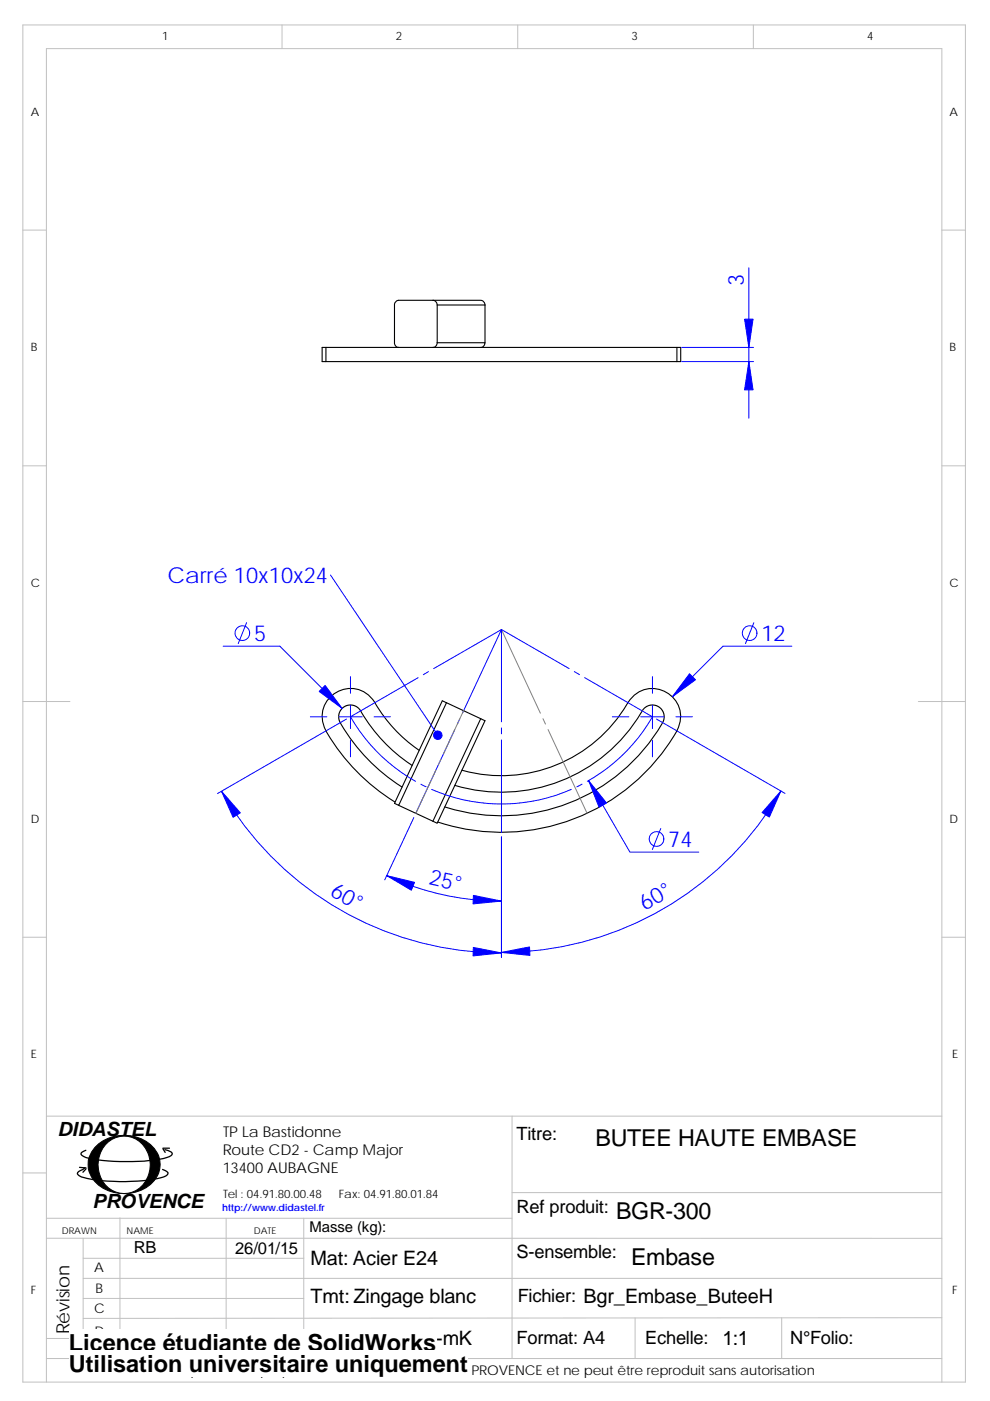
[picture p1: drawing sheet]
<svg xmlns="http://www.w3.org/2000/svg" width="210mm" height="297mm" viewBox="0 0 210 297" stroke-linecap="round" stroke-linejoin="round" font-family="sans-serif">
<g fill="none" stroke="#c0c0c0" stroke-width=".21">
<path d="M4.8 5.3h200v287.7h-200zM59.8 5.3v5M109.8 5.3v5M159.8 5.3v5M4.8 48.8h5M199.8 48.8h5M4.8 98.8h5M199.8 98.8h5M4.8 148.7h10M194.8 148.7h10M4.8 198.7h5M199.8 198.7h5"/>
<path d="M9.8 236.6h190M108.6 236.6v51.4M4.8 248.7h5M9.8 258.3h98.8M25.4 258.2v29.7M48 258.3v29.7M64.4 258.3v29.7M108.6 252.9h91.2M9.8 262.5l190 .1M17.6 275.3h46.8M17.6 266.8h46.8M17.6 271h182.2"/>
<path d="M17.6 262.5v25.5M134.7 279.4v8.6M165.8 279.4v8.6M199.8 279.4l-182.2 .1M9.8 293v-282.7h190v282.7M9.8 283.8h54.6M9.8 288h190"/>
</g>
<g fill="none" stroke="#000" stroke-width=".23">
<path d="M69.1 73.7h15.5M69.1 76.7h74.5M69.1 73.7v3M69.1 73.7h-.8v3h.8M84.6 73.7h59v3M91.8 63.7h10.2l.6 .3 .3 .7M91.8 63.7h-7.2l-.7 .3-.2 .5v8.4l.2 .5 .7 .3M91.8 63.7h.2a.99 .99 0 0 1 .7 1M92.7 64.7h10.2M92.7 72.7h10.2l-.3 .7-.6 .3M92.7 64.7v8M92.7 72.7v.2a.92 .92 0 0 1-.9 .8"/>
<path d="M102.9 64.7v8M143.6 73.7h.8v3h-.8M72.2 153.2a39.5 39.5 0 0 0 13.1 13.7M76.5 150.7a34.3 34.3 0 0 0 10.9 11.6M76.5 150.7l-.7-.8-.8-.3-.9-.1-.9 .3-.7 .5-.6 1-.1 .9 .4 1M79.5 149a31.3 31.3 0 0 0 9.4 10.1M79.5 149a6 6 0 0 0-8.4-2.1 6 6 0 0 0-1.7 8.5 42.9 42.9 0 0 0 14.4 14.6M93.8 148.6l.9 .4-10.1 21.8-.9-.5zM94.7 149l7.3 3.4M102 152.4l-10.2 21.7M102 152.4l.9 .4-10.2 21.7-.9-.4M84.6 170.8l7.2 3.3"/>
<path d="M96.5 166.5a34.7 34.7 0 0 0 40.1-16.3l.6-.5 .9-.2h.9l.9 .5 .6 .6 .3 .7 .1 .9-.3 .8a39.5 39.5 0 0 1-46.3 18.1M97.9 163.3a31.1 31.1 0 0 0 35.3-14.4 6 6 0 0 1 8.3-2 6 6 0 0 1 2 8.3 43 43 0 0 1-50.7 19.1"/>
</g>
<path d="M106.4 133.5l8.2 17.7M98.3 150.7l-4.2 9.1M115.2 152.4l.5 1.1M116.2 154.7l8.3 17.7M92.5 163.3l-4.3 9.1M93.5 161l-.5 1.1" fill="none" stroke="#808080" stroke-width=".21"/>
<g fill="none" stroke="#00f" stroke-width=".21">
<path d="M158.8 56.8v31.9M144.6 73.7h15.2M144.6 76.7h15.2M47.3 137h12.1l13.2 13.2M52.3 132l-1.8 4.5M70.1 121.9l22.8 34M106.4 133.5l-8.3 17.7M106.4 133.5v19.6M106.4 133.5l-14.4 8.3M106.4 133.5l14.3 8.3M159.9 132l-1.8 4.5M168 137h-14.6l-10.8 10.7"/>
<path d="M65.8 152h3.5M71.8 152h5M73.5 152.5l-27.4 15.8M74.3 143.5v3.5M74.3 149.5v5M74.3 157v3.5M79.3 152h3.5M88.7 143.7l-14.4 8.3a36.7 36.7 0 0 0 13.8 13.7M90.9 142.4l-1.1 .6M96.5 154.7l-8.3 17.7M97.5 152.4l-.5 1.1M106.4 154.3v1.3"/>
<path d="M106.4 156.9v19.6M121.8 142.4l1.1 .6M124 143.7l14.4 8.3a36.6 36.6 0 0 1-13.8 13.7M129.9 152h3.5M135.9 152h5M138.4 143.5v3.5M138.4 149.5v5M138.4 157v3.5M139.3 152.5l27.2 15.7M143.4 152h3.5M47 167.8a68.6 68.6 0 0 0 59.4 34.2M87.8 173.3l-6.2 13.3"/>
<path d="M89.3 166.3l1.1 .5M91.5 167.4a36.9 36.9 0 0 0 29.7 0M106.4 177.5v25.5M123.4 166.3l-1.1 .5M124.8 165.5l8.8 15.2h14.6M140.1 175.7l-1.7 4.4M165.6 167.7a68.5 68.5 0 0 1-59.2 34.2M82 185.7a57.3 57.3 0 0 0 24.4 5.4"/>
<circle cx="51.4" cy="134.2" r="1.55"/>
<circle cx="159" cy="134.2" r="1.55"/>
<circle cx="139.2" cy="177.9" r="1.55"/>
</g>
<g fill="#00f" stroke="#00f" stroke-width=".21">
<path d="M47 167.8l4 4.5-1.6 1z" fill-rule="evenodd"/>
<path d="M100.4 200.9l6 1.1-6.1 .7z" fill-rule="evenodd"/>
<path d="M106.4 201.9l5.9-1.1 .1 1.8z" fill-rule="evenodd"/>
<path d="M165.6 167.7l-2.4 5.5-1.6-.9z" fill-rule="evenodd"/>
<path d="M124.8 165.5l3.8 4.7-1.5 1z" fill-rule="evenodd"/>
<path d="M92.1 155.3a.9 .9 0 0 1 1.4 0 .9 .9 0 0 1-.2 1.3l-.4-.7 .4 .7a.9 .9 0 0 1-1.1-.1 .9 .9 0 0 1-.1-1.2z" fill-rule="evenodd"/>
<path d="M67.7 146.6l1.3-1.3 3.6 4.9z" fill-rule="evenodd"/>
<path d="M146.2 142.9l1.3 1.2-4.9 3.6z" fill-rule="evenodd"/>
<path d="M82 185.7l5.9 1.4-.7 1.6z" fill-rule="evenodd"/>
<path d="M100.4 189.8l6 1.3-6.1 .5z" fill-rule="evenodd"/>
<path d="M157.9 67.7h1.8l-.9 6z" fill-rule="evenodd"/>
<path d="M158.8 76.7l.9 6h-1.8z" fill-rule="evenodd"/>
</g>
<path d="M20.7 242.7a8.7 8.7 0 0 1 12.3 1.2 5.4 5.4 0 0 1-1.7 7.7 8.8 8.8 0 0 1-11.5-1.5 5.3 5.3 0 0 1 .9-7.4z" fill-rule="evenodd" fill="#000" stroke="#000" stroke-width=".21"/>
<path d="M22.3 242.8a5.3 5.3 0 0 1 9.3 2.2 6.1 6.1 0 0 1-4.8 8 5.8 5.8 0 0 1-5.9-7l.3-1.3 .5-1z" fill-rule="evenodd" fill="#fff" stroke="#000" stroke-width=".21"/>
<path d="M16.9 247.5l1.3 .1M18 247.6l-.4 .3a1.36 1.36 0 0 0-1.2 1 1.97 1.97 0 0 0 1.5 .8 39.1 39.1 0 0 0 16.8-.2l.5-.2 .4-.4a1.2 1.2 0 0 0-1.1-1M18.2 247.8l-.6 .7M34.6 243.6l.4 .7M34.6 243.4h1.3M35 243.8a2.01 2.01 0 0 1 1.5 .8 1.18 1.18 0 0 1-1.2 .8 42.7 42.7 0 0 1-17.1 0 1.12 1.12 0 0 1-1-.9l1-.6" fill="none" stroke="#000" stroke-width=".27"/>
<g fill="#fff">
<path d="M14.6 281.7h78v5.7h-78z"/>
<path d="M14.6 286.3h84.6v5.7h-84.6z"/>
</g>
<g font-size="5">
<text x="14.6" y="286.4">Licence étudiante de SolidWorks</text>
<text x="14.6" y="290.9">Utilisation universitaire uniquement</text>
</g>
<g font-size="4.9">
<text x="126.3" y="243">BUTEE HAUTE EMBASE</text>
<text x="130.7" y="258.6">BGR-300</text>
<text x="133.9" y="268.2">Embase</text>
</g>
<g font-size="4.7" fill="#00f">
<text x="157.7" y="60.6" transform="rotate(-90 157.7 60.6)">3</text>
<text x="35.5" y="123.7">Carré 10x10x24</text>
<text x="53.9" y="136">5</text>
<text x="161.5" y="136">12</text>
<text x="141.8" y="179.6">74</text>
<text x="69.8" y="189.8" transform="rotate(30 69.8 189.8)">60°</text>
<text x="90.8" y="187.5" transform="rotate(12 90.8 187.5)">25°</text>
<text x="136.8" y="193.2" transform="rotate(-30 136.8 193.2)">60°</text>
</g>
<g font-size="4.2">
<text x="12.2" y="240.8">DIDASTEL</text>
<text x="19.6" y="256.2">PROVENCE</text>
<text x="65.9" y="268.2">Mat: Acier E24</text>
<text x="65.9" y="276.2">Tmt: Zingage blanc</text>
<text x="66" y="285.1">Tol: ISO 2768-mK</text>
</g>
<g font-size="3.9">
<text x="109.5" y="241.7">Titre:</text>
<text x="109.5" y="257.3">Ref produit:</text>
<text x="109.6" y="266.7">S-ensemble:</text>
<text x="109.8" y="276.1">Fichier: Bgr_Embase_ButeeH</text>
<text x="14.8" y="282.9" transform="rotate(-90 14.8 282.9)">Révision</text>
<text x="109.6" y="285">Format: A4</text>
<text x="136.9" y="284.9">Echelle: 1:1</text>
<text x="167.6" y="285">N°Folio:</text>
</g>
<g font-size="3.5">
<text x="28.4" y="265.7">RB</text>
<text x="49.9" y="265.8">26/01/15</text>
</g>
<g font-size="3.2">
<text x="47.2" y="244.9">Route CD2 - Camp Major</text>
<text x="47.3" y="241.1">TP La Bastidonne</text>
<text x="47.3" y="248.8">13400 AUBAGNE</text>
<text x="65.7" y="261.2">Masse (kg):</text>
</g>
<text font-size="2.9" x="35.5" y="291.6">Ce plan est la propriété de la société DIDASTEL PROVENCE et ne peut être reproduit sans autorisation</text>
<g font-size="2.8">
<text x="20" y="269.7">A</text>
<text x="20.2" y="274.2">B</text>
<text x="20" y="278.4">C</text>
<text x="20" y="283.2">D</text>
</g>
<g font-size="2.5">
<text x="34.4" y="8.5">1</text>
<text x="84" y="8.5">2</text>
<text x="134" y="8.5">3</text>
<text x="183.9" y="8.5">4</text>
<text x="6.5" y="24.5">A</text>
<text x="201.4" y="24.5">A</text>
<text x="6.5" y="74.5">B</text>
<text x="201.4" y="74.5">B</text>
<text x="6.5" y="124.5">C</text>
<text x="201.4" y="124.5">C</text>
<text x="6.5" y="174.4">D</text>
<text x="201.4" y="174.4">D</text>
<text x="6.5" y="224.4">E</text>
<text x="201.9" y="224.4">E</text>
<text x="47.3" y="253.9">Tel : 04.91.80.00.48</text>
<text x="71.9" y="253.9">Fax: 04.91.80.01.84</text>
<text x="6.5" y="274.4">F</text>
<text x="201.9" y="274.4">F</text>
</g>
<text font-size="2.1" fill="#00f" x="47.1" y="256.8">http://www.didastel.fr</text>
<g font-size="2">
<text x="13.1" y="261.6">DRAWN</text>
<text x="26.9" y="261.6">NAME</text>
<text x="53.8" y="261.6">DATE</text>
</g>
</svg>
